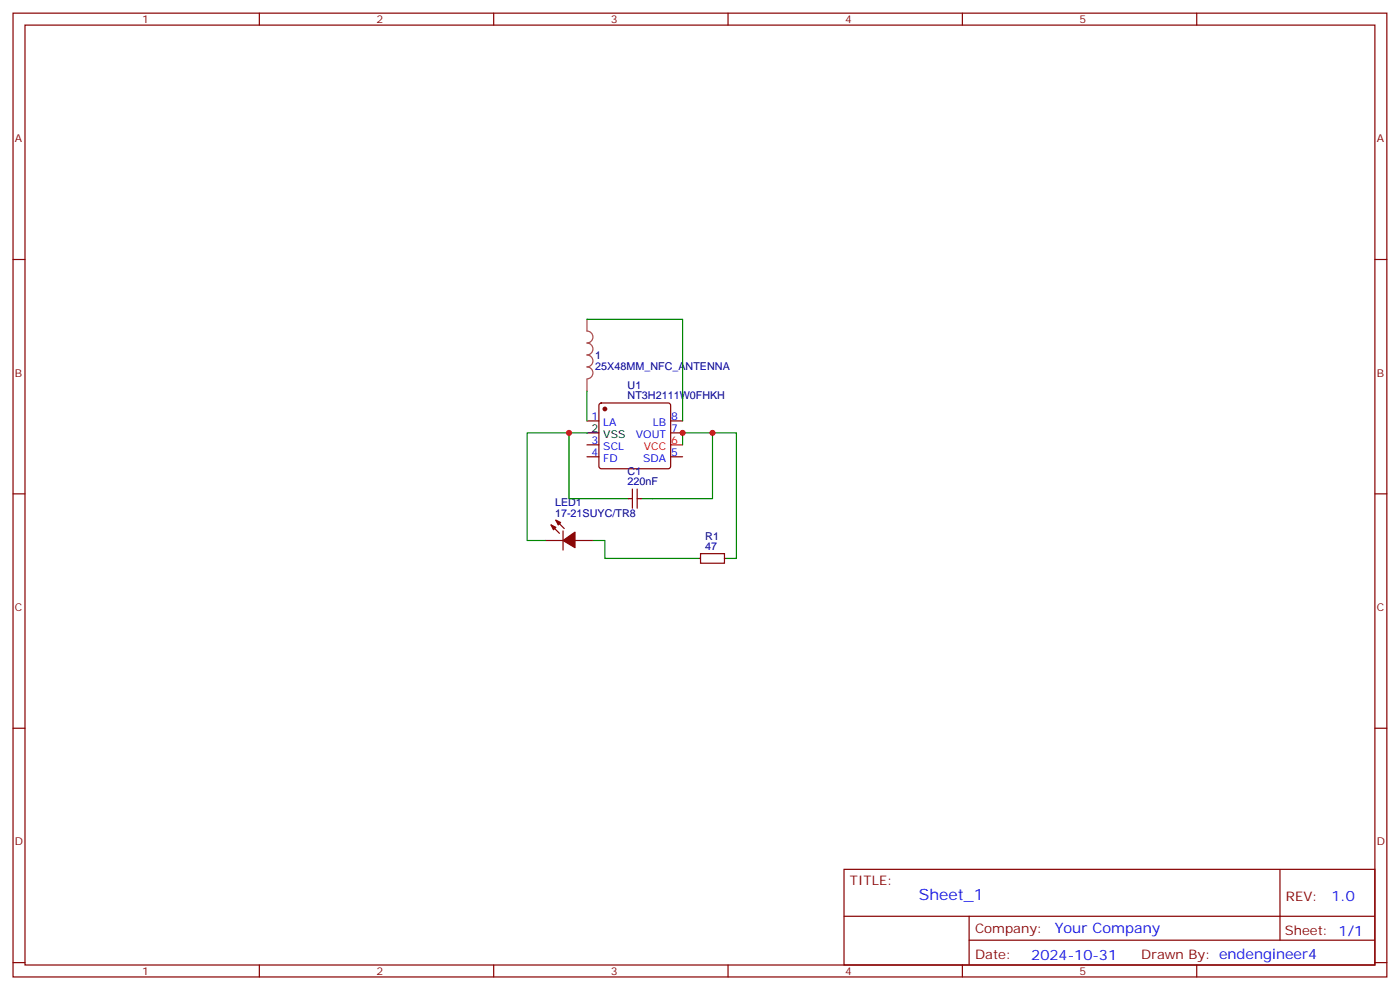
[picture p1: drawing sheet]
<svg xmlns="http://www.w3.org/2000/svg" width="413mm" height="292mm" viewBox="0 0 413 292" stroke-linecap="round" stroke-linejoin="round" font-family="sans-serif">
<g fill="none" stroke="#870000" stroke-width=".35">
<path d="M3.8 3.9h405.4v284.3h-405.4zM7.4 7.4h398.3v277.3h-398.3zM76.5 3.9v3.5M145.7 3.9v3.5M214.8 3.9v3.5M284 3.9v3.5M353.1 3.9v3.5M3.8 76.6h3.6M405.7 76.6h3.5M176.9 119.1l.5-.2h19.8l.5 .2 .2 .5v18l-.3 .5-.4 .2h-19.8l-.5-.2-.2-.5v-18zM173.2 124.2h3.5M173.2 134.8h3.5"/>
<path d="M173.2 131.2h3.5M197.9 124.2h3.5M197.9 127.7h3.5M197.9 134.8h3.5M3.8 145.7h3.6M160.8 159.5h5.3M162.6 154.9l2.5 2.4M164 153.5l2.5 2.4M166.1 156.6v5.7M169.7 159.5h5.2M185.5 147.1h1.1M186.6 144.3v5.6"/>
<path d="M188 144.3v5.6M188 147.1h1.1M405.7 145.7h3.5M206.7 163.3h7v2.9h-7zM3.8 214.8h3.6M405.7 214.8h3.5M249 256.5h156.7v28.2h-156.7zM377.7 256.5v20.9M249.1 270.3h156.4M285.9 277.4h119.6M285.9 270.3v14.1M3.8 284h3.6"/>
<path d="M76.5 284.7v3.5M145.7 284.7v3.5M214.8 284.7v3.5M284 284.7v3.5M353.1 284.7v3.5M405.7 284h3.5"/>
</g>
<path d="M197.9 131.2h3.5" fill="none" stroke="#f00" stroke-width=".35"/>
<path d="M173.2 127.7h3.5M182 147.1h3.5M189.1 147.1h3.5M203.2 164.7h3.5M213.7 164.7h3.6" fill="none" stroke="#000" stroke-width=".35"/>
<g fill="#870000" stroke="#870000" stroke-width=".35">
<path d="M162.6 154.9l1.4 .7-.7 .7z"/>
<path d="M164 153.5l1.4 .7-.7 .7z"/>
<path d="M166.1 159.5l3.6-2.5v4.6z"/>
<circle cx="178.5" cy="120.7" r=".53"/>
</g>
<path d="M173.2 94.2v3.5a1.76 1.76 0 0 1 1.7 1.7 1.76 1.76 0 0 1-1.7 1.8 1.76 1.76 0 0 1 1.7 1.8 1.76 1.76 0 0 1-1.7 1.7 1.76 1.76 0 0 1 1.7 1.8 1.76 1.76 0 0 1-1.7 1.7 1.76 1.76 0 0 1 1.7 1.8 1.76 1.76 0 0 1-1.7 1.8M173.2 111.9v3.5" fill="none" stroke="#a64a4a" stroke-width=".35"/>
<path d="M173.2 94.2h28.2v30M173.2 115.4v8.8M167.9 127.7v19.4h14.1M173.2 127.7h-17.7v31.8h5.3M201.4 131.2v-3.5h15.9v37M210.2 127.7v19.4h-17.6M174.9 159.5h3.6v5.2h24.7" fill="none" stroke="#008700" stroke-width=".35"/>
<g fill="#c00">
<circle cx="210.2" cy="127.7" r=".88"/>
<circle cx="167.9" cy="127.7" r=".88"/>
<circle cx="201.4" cy="127.7" r=".88"/>
</g>
<text font-size="4.6" fill="#00f" x="271.1" y="265.5">Sheet_1</text>
<g font-size="4.2" fill="#00f">
<text x="392.8" y="265.7">1.0</text>
<text x="311.2" y="275.3">Your Company</text>
<text x="304.3" y="283.1">2024-10-31</text>
</g>
<g font-size="3.9" fill="#800">
<text x="250.8" y="261.1">TITLE:</text>
<text x="379.4" y="265.7">REV:</text>
<text x="287.7" y="275.3">Company:</text>
<text x="379.1" y="275.9">Sheet: 1/1</text>
<text x="287.7" y="282.9">Date:</text>
<text x="336.7" y="283">Drawn By: endengineer4</text>
</g>
<g font-size="3.2" fill="#800">
<text x="41.9" y="6.9">1</text>
<text x="111.1" y="6.9">2</text>
<text x="180.2" y="6.9">3</text>
<text x="249.4" y="6.9">4</text>
<text x="318.5" y="6.9">5</text>
<text x="4.4" y="42">A</text>
<text x="406.2" y="42">A</text>
<text x="4.4" y="111.1">B</text>
<text x="406.2" y="111.1">B</text>
<text x="4.4" y="180.3">C</text>
<text x="406.2" y="180.3">C</text>
<text x="4.4" y="249.4">D</text>
<text x="406.2" y="249.4">D</text>
<text x="41.9" y="287.7">1</text>
<text x="111.1" y="287.7">2</text>
<text x="180.2" y="287.7">3</text>
<text x="249.4" y="287.7">4</text>
<text x="318.5" y="287.7">5</text>
</g>
<g font-size="3.2" fill="#000080">
<text x="175.6" y="105.9">1</text>
<text x="175.6" y="109.1">25X48MM_NFC_ANTENNA</text>
<text x="185.2" y="117.8">NT3H2111W0FHKH</text>
<text x="185.2" y="114.6">U1</text>
<text x="185.2" y="143.2">220nF</text>
<text x="185.2" y="140">C1</text>
<text x="163.8" y="149.2">LED1</text>
<text x="163.8" y="152.4">17-21SUYC/TR8</text>
<text x="208.1" y="159.3">R1</text>
<text x="208.1" y="162.3">47</text>
</g>
<g font-size="3.2" fill="#00f">
<text x="174.5" y="123.8">1</text>
<text x="178" y="125.6">LA</text>
<text x="192.6" y="125.6">LB</text>
<text x="198" y="123.8">8</text>
<text x="174.5" y="130.9">3</text>
<text x="187.6" y="129.1">VOUT</text>
<text x="198" y="127.4">7</text>
<text x="174.5" y="134.4">4</text>
<text x="178" y="136.2">FD</text>
<text x="178" y="132.6">SCL</text>
<text x="189.8" y="136.2">SDA</text>
<text x="198" y="134.4">5</text>
</g>
<g font-size="3.2">
<text x="174.5" y="127.4">2</text>
<text x="178" y="129.1">VSS</text>
</g>
<g font-size="3.2" fill="#f00">
<text x="198" y="130.9">6</text>
<text x="190" y="132.6">VCC</text>
</g>
</svg>
